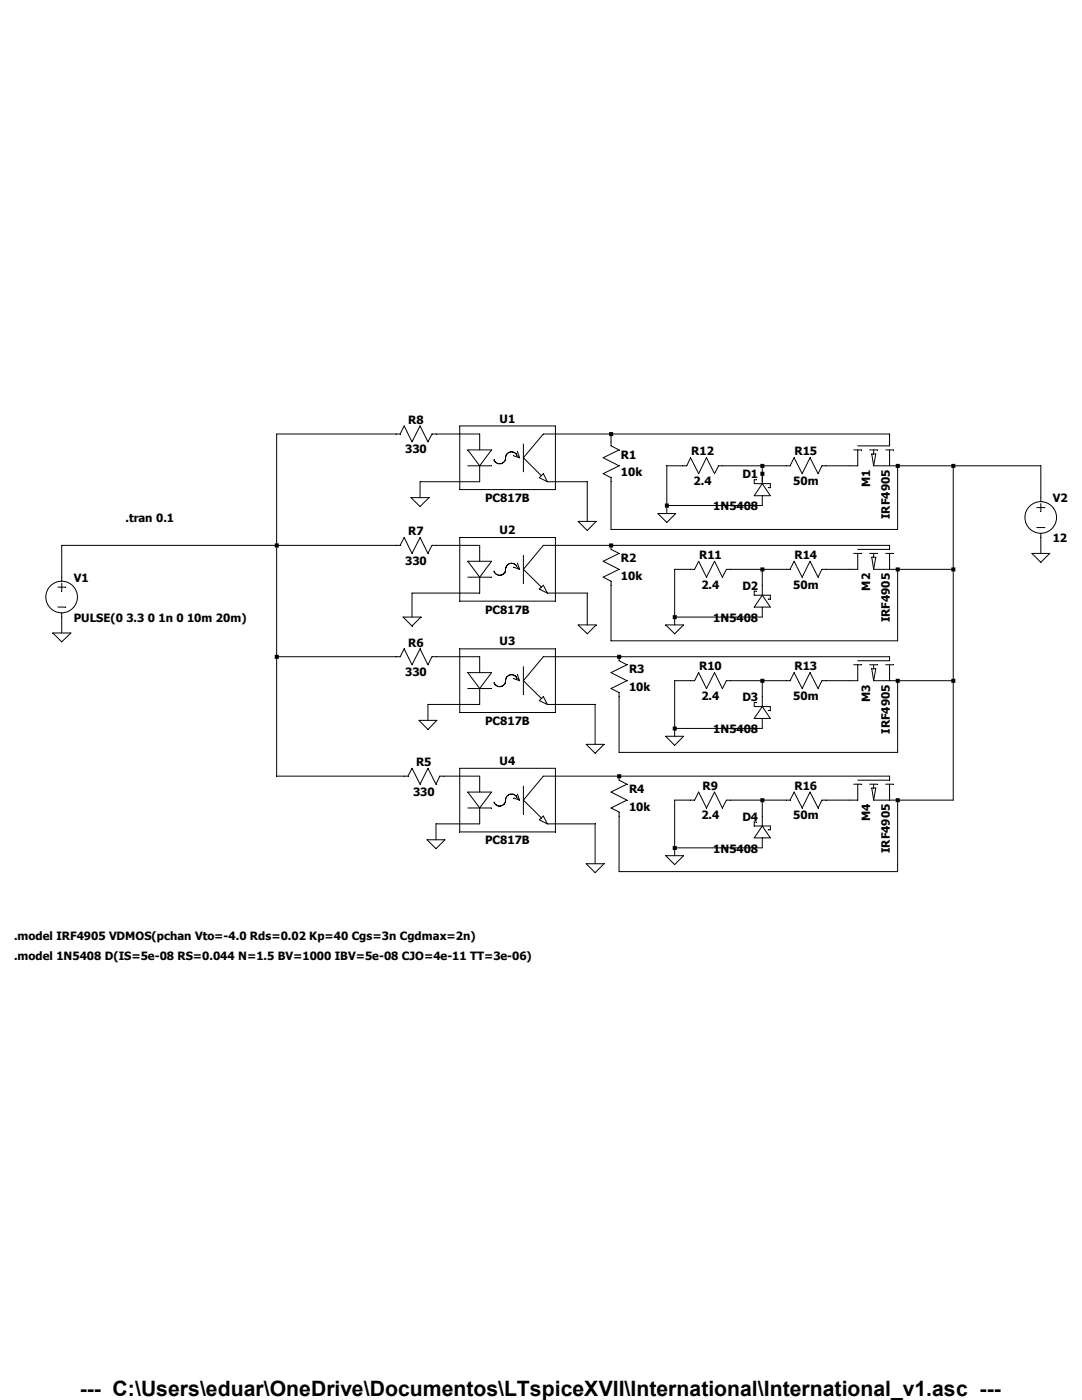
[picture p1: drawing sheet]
Version 4
SHEET 1 1528 968
WIRE 176 -96 -64 -96
WIRE 304 -96 256 -96
WIRE 608 -96 496 -96
WIRE 1168 -96 608 -96
WIRE 608 -80 608 -96
WIRE 1168 -80 1168 -96
WIRE 752 -32 720 -32
WIRE 912 -32 832 -32
WIRE 960 -32 912 -32
WIRE 1088 -32 1040 -32
WIRE 1296 -32 1184 -32
WIRE 1472 -32 1296 -32
WIRE 912 -16 912 -32
WIRE 304 0 224 0
WIRE 560 0 496 0
WIRE 912 0 912 -16
WIRE 224 32 224 0
WIRE 1472 32 1472 -32
WIRE 720 48 720 -32
WIRE 912 48 720 48
WIRE 720 64 720 48
WIRE 560 80 560 0
WIRE 608 96 608 0
WIRE 1184 96 1184 -32
WIRE 1184 96 608 96
WIRE -64 128 -64 -96
WIRE -64 128 -496 128
WIRE 176 128 -64 128
WIRE 304 128 256 128
WIRE 608 128 496 128
WIRE 1168 128 608 128
WIRE 1472 144 1472 112
WIRE 768 176 736 176
WIRE 912 176 848 176
WIRE 960 176 912 176
WIRE 1088 176 1040 176
WIRE 1296 176 1296 -32
WIRE 1296 176 1184 176
WIRE -496 192 -496 128
WIRE 912 208 912 176
WIRE 304 224 208 224
WIRE 560 224 496 224
WIRE 208 272 208 224
WIRE 736 272 736 176
WIRE 912 272 736 272
WIRE 560 288 560 224
WIRE 736 288 736 272
WIRE -496 304 -496 272
WIRE 608 320 608 208
WIRE 1184 320 1184 176
WIRE 1184 320 608 320
WIRE -64 352 -64 128
WIRE 176 352 -64 352
WIRE 304 352 256 352
WIRE 624 352 496 352
WIRE 1168 352 624 352
WIRE 768 400 736 400
WIRE 912 400 848 400
WIRE 960 400 912 400
WIRE 1088 400 1040 400
WIRE 1296 400 1296 176
WIRE 1296 400 1184 400
WIRE 912 432 912 400
WIRE 304 448 240 448
WIRE 576 448 496 448
WIRE 240 480 240 448
WIRE 736 496 736 400
WIRE 912 496 736 496
WIRE 736 512 736 496
WIRE 576 528 576 448
WIRE 624 544 624 432
WIRE 1184 544 1184 400
WIRE 1184 544 624 544
WIRE -64 592 -64 352
WIRE 192 592 -64 592
WIRE 304 592 272 592
WIRE 624 592 496 592
WIRE 1168 592 624 592
WIRE 768 640 736 640
WIRE 912 640 848 640
WIRE 960 640 912 640
WIRE 1088 640 1040 640
WIRE 1296 640 1296 400
WIRE 1296 640 1184 640
WIRE 912 672 912 640
WIRE 304 688 256 688
WIRE 576 688 496 688
WIRE 256 720 256 688
WIRE 736 736 736 640
WIRE 912 736 736 736
WIRE 736 752 736 736
WIRE 576 768 576 688
WIRE 624 784 624 672
WIRE 1184 784 1184 640
WIRE 1184 784 624 784
FLAG 224 32 0
FLAG 208 272 0
FLAG 240 480 0
FLAG 256 720 0
FLAG 1472 144 0
FLAG -496 304 0
FLAG 736 512 0
FLAG 736 288 0
FLAG 720 64 0
FLAG 736 752 0
FLAG 560 80 0
FLAG 560 288 0
FLAG 576 528 0
FLAG 576 768 0
SYMBOL voltage -496 176 R0
WINDOW 123 0 0 Left 0
WINDOW 39 0 0 Left 0
SYMATTR InstName V1
SYMATTR Value PULSE(0 3.3 0 1n 0 10m 20m)
SYMBOL voltage 1472 16 R0
WINDOW 123 0 0 Left 0
WINDOW 39 0 0 Left 0
SYMATTR InstName V2
SYMATTR Value 12
SYMBOL res 592 -96 R0
SYMATTR InstName R1
SYMATTR Value 10k
SYMBOL res 592 112 R0
SYMATTR InstName R2
SYMATTR Value 10k
SYMBOL res 608 336 R0
SYMATTR InstName R3
SYMATTR Value 10k
SYMBOL res 608 576 R0
SYMATTR InstName R4
SYMATTR Value 10k
SYMBOL res 288 576 R90
WINDOW 0 0 56 VBottom 2
WINDOW 3 32 56 VTop 2
SYMATTR InstName R5
SYMATTR Value 330
SYMBOL res 272 336 R90
WINDOW 0 0 56 VBottom 2
WINDOW 3 32 56 VTop 2
SYMATTR InstName R6
SYMATTR Value 330
SYMBOL res 272 112 R90
WINDOW 0 0 56 VBottom 2
WINDOW 3 32 56 VTop 2
SYMATTR InstName R7
SYMATTR Value 330
SYMBOL res 272 -112 R90
WINDOW 0 0 56 VBottom 2
WINDOW 3 32 56 VTop 2
SYMATTR InstName R8
SYMATTR Value 330
SYMBOL res 864 624 R90
WINDOW 0 0 56 VBottom 2
WINDOW 3 32 56 VTop 2
SYMATTR InstName R9
SYMATTR Value 2.4
SYMBOL res 864 384 R90
WINDOW 0 0 56 VBottom 2
WINDOW 3 32 56 VTop 2
SYMATTR InstName R10
SYMATTR Value 2.4
SYMBOL res 864 160 R90
WINDOW 0 0 56 VBottom 2
WINDOW 3 32 56 VTop 2
SYMATTR InstName R11
SYMATTR Value 2.4
SYMBOL res 848 -48 R90
WINDOW 0 0 56 VBottom 2
WINDOW 3 32 56 VTop 2
SYMATTR InstName R12
SYMATTR Value 2.4
SYMBOL pmos 1088 -80 M90
SYMATTR InstName M1
SYMATTR Value IRF4905
SYMBOL pmos 1088 128 M90
SYMATTR InstName M2
SYMATTR Value IRF4905
SYMBOL pmos 1088 352 M90
SYMATTR InstName M3
SYMATTR Value IRF4905
SYMBOL pmos 1088 592 M90
SYMATTR InstName M4
SYMATTR Value IRF4905
SYMBOL Optos\\PC817B 400 -48 R0
SYMATTR InstName U1
SYMBOL Optos\\PC817B 400 176 R0
SYMATTR InstName U2
SYMBOL Optos\\PC817B 400 400 R0
SYMATTR InstName U3
SYMBOL Optos\\PC817B 400 640 R0
SYMATTR InstName U4
SYMBOL res 1056 384 R90
WINDOW 0 0 56 VBottom 2
WINDOW 3 32 56 VTop 2
SYMATTR InstName R13
SYMATTR Value 50m
SYMBOL res 1056 160 R90
WINDOW 0 0 56 VBottom 2
WINDOW 3 32 56 VTop 2
SYMATTR InstName R14
SYMATTR Value 50m
SYMBOL res 1056 -48 R90
WINDOW 0 0 56 VBottom 2
WINDOW 3 32 56 VTop 2
SYMATTR InstName R15
SYMATTR Value 50m
SYMBOL res 1056 624 R90
WINDOW 0 0 56 VBottom 2
WINDOW 3 32 56 VTop 2
SYMATTR InstName R16
SYMATTR Value 50m
SYMBOL schottky 928 48 R180
WINDOW 0 24 64 Left 2
WINDOW 3 24 0 Left 2
SYMATTR InstName D1
SYMATTR Value 1N5408
SYMATTR Description Diode
SYMATTR Type diode
SYMBOL schottky 928 272 R180
WINDOW 0 24 64 Left 2
WINDOW 3 24 0 Left 2
SYMATTR InstName D2
SYMATTR Value 1N5408
SYMATTR Description Diode
SYMATTR Type diode
SYMBOL schottky 928 496 R180
WINDOW 0 24 64 Left 2
WINDOW 3 24 0 Left 2
SYMATTR InstName D3
SYMATTR Value 1N5408
SYMATTR Description Diode
SYMATTR Type diode
SYMBOL schottky 928 736 R180
WINDOW 0 24 64 Left 2
WINDOW 3 24 0 Left 2
SYMATTR InstName D4
SYMATTR Value 1N5408
SYMATTR Description Diode
SYMATTR Type diode
TEXT -368 72 Left 2 !.tran 0.1
TEXT -592 912 Left 2 !.model IRF4905 VDMOS(pchan Vto=-4.0 Rds=0.02 Kp=40 Cgs=3n Cgdmax=2n)
TEXT -592 952 Left 2 !.model 1N5408 D(IS=5e-08 RS=0.044 N=1.5 BV=1000 IBV=5e-08 CJO=4e-11 TT=3e-06)
